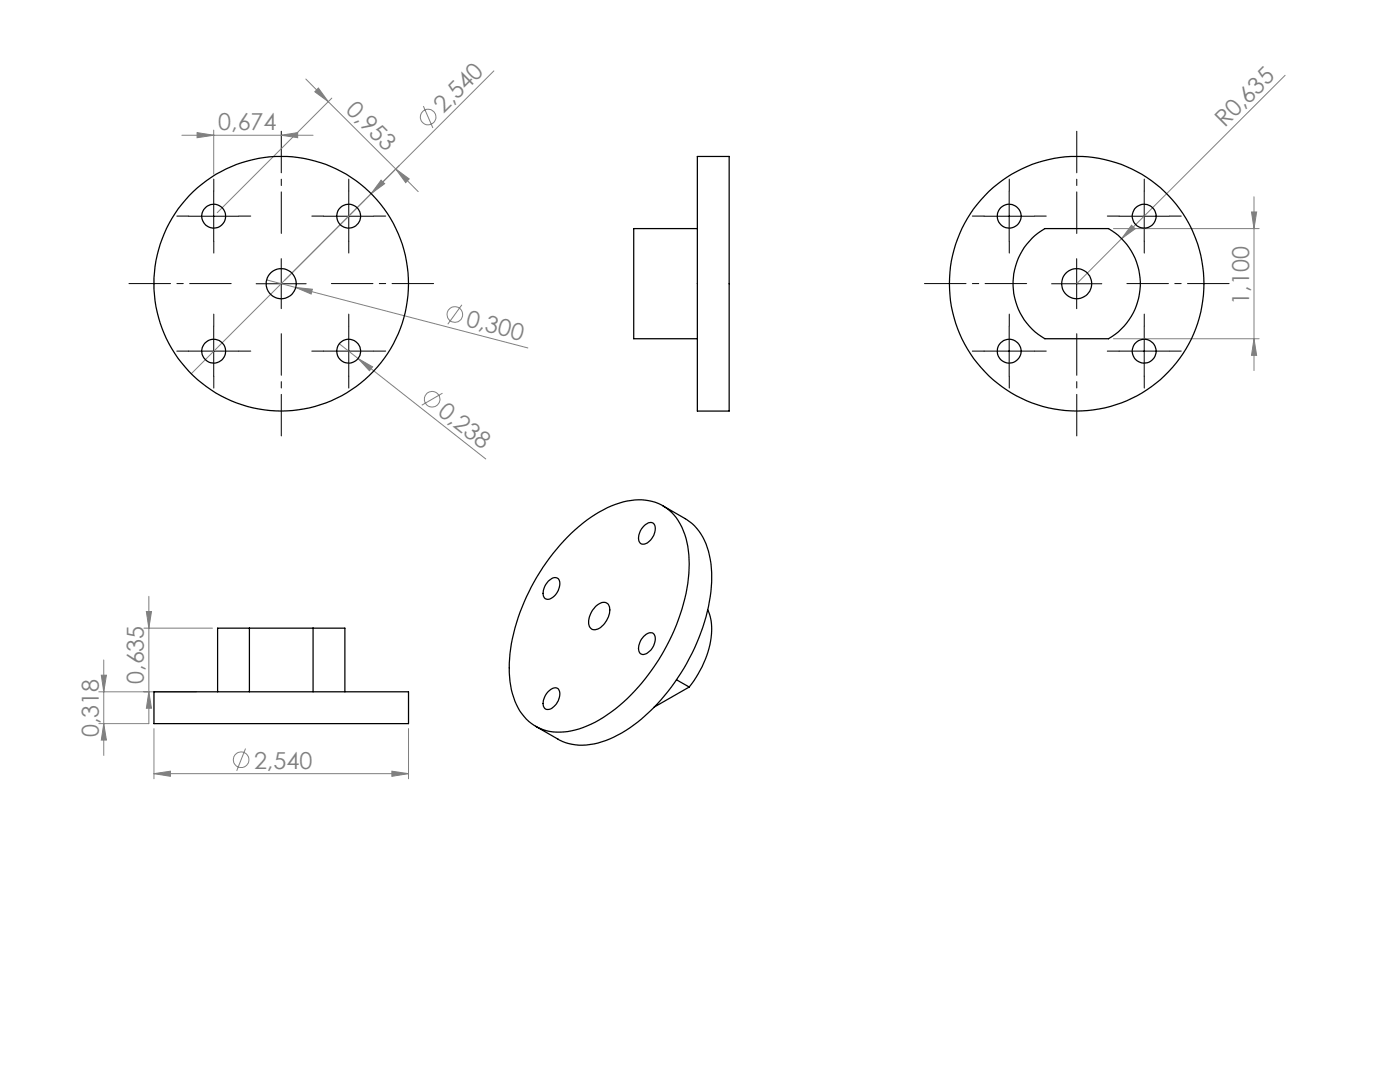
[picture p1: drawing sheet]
<svg xmlns="http://www.w3.org/2000/svg" width="279mm" height="216mm" viewBox="0 0 279 216" stroke-linecap="round" stroke-linejoin="round" font-family="sans-serif">
<g fill="none" stroke="#808080" stroke-width=".2">
<path d="M61 15.8l4.5 4.5M63.5 17.6l2 2.7-2.7-2zM66.2 19.6l-22.8 22.8M98.6 14.1l-60.4 60.5M256.5 15l-41.6 41.6M36.3 27h26.2M39.3 26.5l3.4 .5-3.4 .5zM42.7 26v8.7M56.1 27l3.3-.5v1zM65.5 20.3l13.5 13.4M76.1 35.9l.7 .8-2.7 1.9zM79 33.7l2.7 2-.7 .7z"/>
<path d="M79 33.7l4.5 4.5M84.5 21.2l1.9 4.3M250.3 39.3v34.6M53.2 55.8l5.8 1.6M59 57.4l3.3 .3-.2 1zM59 57.4l46.3 12M222.2 45.6h29.1M225.8 44.9l.8 .7-2.8 2zM249.8 42.3h1l-.5 3.3zM67.7 68.6l3.8 2.9M71.5 71.5l2.9 1.7-.7 .8zM71.5 71.5l25.4 20.1"/>
<path d="M88.3 78.5l-4.1 2.4M92.2 60.8l-2.8 3.9M222.2 67.6h29.1M250.3 67.6l.5 3.3h-1zM29.7 119v25.4h-10M19.7 138h19.6M20.2 134.7h1l-.5 3.3zM20.7 131.7v19M28.7 125.3h13.7M29.2 122h1l-.5 3.3zM29.7 138l.5 3.3h-1zM20.7 144.4l.5 3.3h-1z"/>
<path d="M30.7 154.4l3.3-.5v1zM30.7 145.4v10M30.7 154.4h50.8M49 149.4l-1.8 4.4M78.2 153.9l3.3 .5-3.3 .5zM81.5 145.4v10"/>
<circle cx="85.4" cy="23.4" r="1.55"/>
<circle cx="86.2" cy="79.7" r="1.54"/>
<circle cx="90.8" cy="62.8" r="1.56"/>
<circle cx="48.1" cy="151.6" r="1.56"/>
</g>
<path d="M46.1 56.6h-20.4M56.1 46.6v-20.4M66.1 56.6h20.4M204.9 56.6h-20.4M214.9 46.6v-20.4M224.9 56.6h20.4M56.1 66.6v20.4M214.9 66.6v20.4" fill="none" stroke="#000" stroke-width=".2" stroke-dasharray="15.2 1.3 1.3 1.3" stroke-dashoffset="6.9"/>
<g fill="none" stroke="#000" stroke-width=".2" stroke-dasharray="15.2 1.3 1.3 1.3">
<path d="M42.7 38.1v-2.4M69.6 38.1v-2.4M201.4 38.1v-2.4M228.4 38.1v-2.4M37.7 43.1h-2.4M42.7 48.1v2.4M47.7 43.1h2.3M64.6 43.1h-2.4M69.6 48.1v2.4M74.6 43.1h2.4M196.4 43.1h-2.4M201.4 48.1v2.4"/>
<path d="M206.4 43.1h2.4M223.4 43.1h-2.4M228.4 48.1v2.4M233.4 43.1h2.3M37.7 70.1h-2.4M42.7 65.1v-2.4M42.7 75.1v2.3M47.7 70.1h2.3M64.6 70.1h-2.4M69.6 65.1v-2.4M69.6 75.1v2.3M74.6 70.1h2.4"/>
<path d="M196.4 70.1h-2.4M201.4 65.1v-2.4M201.4 75.1v2.3M206.4 70.1h2.4M223.4 70.1h-2.4M228.4 65.1v-2.4M228.4 75.1v2.3M233.4 70.1h2.3"/>
</g>
<g fill="none" stroke="#000" stroke-width=".2">
<path d="M42.7 38.1v10M69.6 38.1v10M201.4 38.1v10M228.4 38.1v10M37.6 43.1h10.1M51.1 56.6h10M56.1 51.6v10M64.6 43.1h10M196.4 43.1h10M209.9 56.6h10M214.9 51.6v10M223.3 43.1h10"/>
<path d="M37.6 70.1h10.1M42.7 65.1v10M64.6 70.1h10M69.6 65.1v10M196.4 70.1h10M201.4 65.1v10M223.3 70.1h10M228.4 65.1v10"/>
</g>
<g fill="#808080">
<path d="M71.5 71.5l2.9 1.7-.7 .8z"/>
<path d="M59 57.4l3.3 .3-.2 1z"/>
<path d="M79 33.7l2.7 2-.7 .7zM63.5 17.6l2 2.7-2.7-2z"/>
<path d="M39.3 26.5l3.4 .5-3.4 .5zM56.1 27l3.3-.5v1zM30.7 154.4l3.3-.5v1zM78.2 153.9l3.3 .5-3.3 .5z"/>
<path d="M76.1 35.9l-2 2.7 2.7-1.9zM225.8 44.9l-2 2.7 2.8-2z"/>
<path d="M250.3 67.6l.5 3.3h-1zM249.8 42.3h1l-.5 3.3z"/>
<path d="M20.2 134.7h1l-.5 3.3zM20.7 144.4l.5 3.3h-1zM29.2 122h1l-.5 3.3zM29.7 138l.5 3.3h-1z"/>
</g>
<g fill="none" stroke="#000" stroke-width=".25">
<path d="M139.2 31.2h6.3v50.8h-6.3zM139.2 45.6h-12.7v22h12.7M206 47.6l1.2-1.1 1.3-.9h12.7a12.7 12.7 0 0 1 0 22h-12.7a12.7 12.7 0 0 1-2.5-20zM109.4 116a1.53 1.53 0 0 1 2-.5 3 3 0 0 1-1.3 3.8 1.07 1.07 0 0 1-1.3 .1 1.07 1.07 0 0 1-.4-1.3l.4-1.3zM113.3 107.1a23.2 23.2 0 0 1 12.6-7.2 9.3 9.3 0 0 1 10.8 6.7 25.8 25.8 0 0 1-1 16 40.2 40.2 0 0 1-15.3 20.6 15.1 15.1 0 0 1-11.4 2.6 9.6 9.6 0 0 1-6.7-7.4 27.5 27.5 0 0 1 1.5-16.2 43.4 43.4 0 0 1 9.5-15.1zM128.7 104.8a1.25 1.25 0 0 1 1.9-.2 3.1 3.1 0 0 1-2.4 4 1.28 1.28 0 0 1-.7-1.8l.3-1zM132.3 100.9l4.5 2.6a11.1 11.1 0 0 1 4.9 8.1 31.8 31.8 0 0 1-3.1 17.7 39.1 39.1 0 0 1-14.5 17 13.9 13.9 0 0 1-11.2 1.9l-1.2-.5-4.8-2.8M30.7 138h50.8v6.4h-50.8zM49.8 125.3h-6.4v12.7M49.8 125.3v12.7M49.8 125.3h12.7M62.5 125.3h6.3v12.7"/>
<path d="M62.5 125.3v12.7M109.4 138a1.35 1.35 0 0 1 2.1-.4 3.1 3.1 0 0 1-2.1 4 1.21 1.21 0 0 1-1-1.8l.4-.9zM118.8 121.1a1.76 1.76 0 0 1 2.6-.5 4.1 4.1 0 0 1-2.1 4.9 1.34 1.34 0 0 1-1.5-.2 1.34 1.34 0 0 1-.3-1.5 5.1 5.1 0 0 1 1.3-2.7zM128.4 127a1.35 1.35 0 0 1 2.2-.4 3.1 3.1 0 0 1-2.4 4 1.43 1.43 0 0 1-.6-2.1l.4-1zM135 135.6l2.5 1.5M137.5 137.1l-7 4M141.3 121.7a12.6 12.6 0 0 1-.5 9.9 23.1 23.1 0 0 1-3.3 5.5"/>
<circle cx="42.6" cy="43.1" r="2.39"/>
<circle cx="56.1" cy="56.6" r="3"/>
<circle cx="56.1" cy="56.6" r="25.4"/>
<circle cx="69.6" cy="43.2" r="2.38"/>
<circle cx="201.4" cy="43.1" r="2.39"/>
<circle cx="214.9" cy="56.6" r="2.99"/>
<circle cx="214.9" cy="56.6" r="25.4"/>
<circle cx="228.3" cy="43.1" r="2.38"/>
<circle cx="42.6" cy="70.1" r="2.39"/>
<circle cx="69.6" cy="70.1" r="2.37"/>
<circle cx="201.4" cy="70.1" r="2.39"/>
<circle cx="228.3" cy="70.1" r="2.37"/>
</g>
<g font-size="4.7" fill="#808080">
<text x="68.8" y="22.1" transform="rotate(45 68.8 22.1)">0,953</text>
<text x="88.5" y="22.8" transform="rotate(-45 88.5 22.8)">2,540</text>
<text x="43.6" y="25.9">0,674</text>
<text x="244.4" y="25.6" transform="rotate(-45 244.4 25.6)">R0,635</text>
<text x="92.8" y="65.1" transform="rotate(15 92.8 65.1)">0,300</text>
<text x="249.3" y="60.8" transform="rotate(-90 249.3 60.8)">1,100</text>
<text x="87.2" y="82.6" transform="rotate(38 87.2 82.6)">0,238</text>
<text x="28.7" y="136.5" transform="rotate(-90 28.7 136.5)">0,635</text>
<text x="19.7" y="147.1" transform="rotate(-90 19.7 147.1)">0,318</text>
<text x="50.7" y="153.4">2,540</text>
</g>
</svg>
